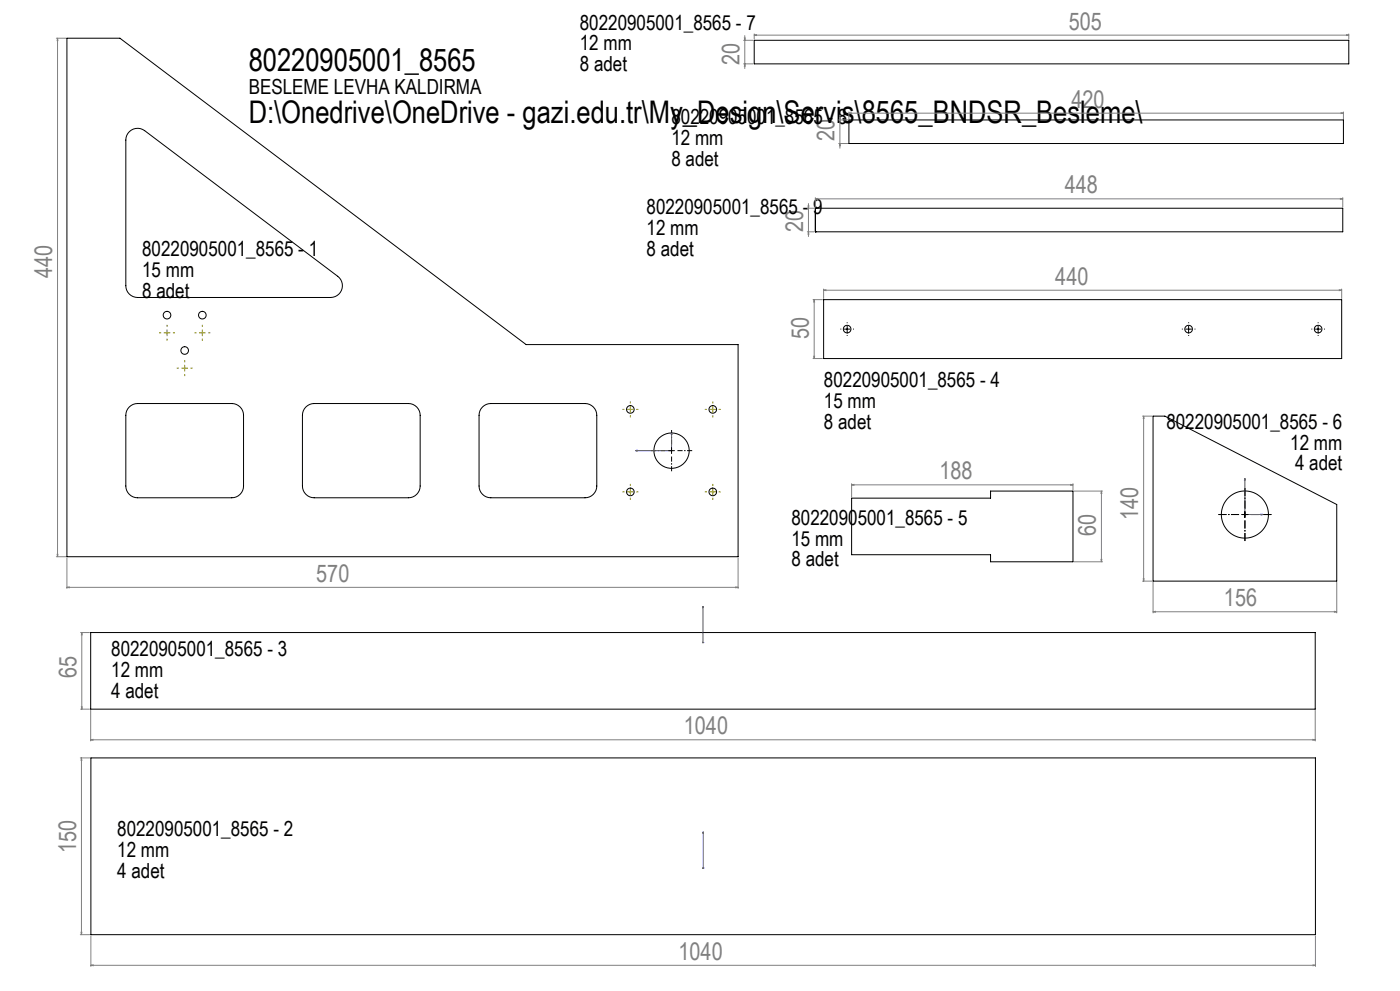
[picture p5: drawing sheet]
<svg xmlns="http://www.w3.org/2000/svg" width="1189mm" height="841mm" viewBox="0 0 1189 841" stroke-linecap="round" stroke-linejoin="round" font-family="sans-serif">
<g fill="none" stroke="#000" stroke-width=".85">
<path d="M57 32h45l345 260h180v180h-570zM641 34h505v20h-505zM110 112a10 10 0 0 1 13-1l164 123a10 10 0 0 1 3 12 10 10 0 0 1-9 6h-164a10 10 0 0 1-10-10v-123a10 10 0 0 1 3-7zM721 102h420v20h-420zM692 177h.1M692 177v20M692 177h448v20h-448M692 197h.1M699 254h440v50h-440zM717 279h5M719 277v5M1007 279h5"/>
<path d="M1009 277v5M1117 279h5M1119 277v5M110 345a10 10 0 0 1 7-3h80a10 10 0 0 1 10 10v60a10 10 0 0 1-10 10h-80a10 10 0 0 1-10-10v-60a10 10 0 0 1 3-7zM260 345a10 10 0 0 1 7-3h80a10 10 0 0 1 10 10v60a10 10 0 0 1-10 10h-80a10 10 0 0 1-10-10v-60a10 10 0 0 1 3-7zM410 345a10 10 0 0 1 7-3h80a10 10 0 0 1 10 10v60a10 10 0 0 1-10 10h-80a10 10 0 0 1-10-10v-60a10 10 0 0 1 3-7zM979 353h10l146 75v65h-156zM570 380v5M568 382h5M723 423h118v-6h70v60h-70v-6h-118zM1055 437h5M1057 434v5"/>
<path d="M77 537h1040v65h-1040zM77 643h1040v150h-1040z"/>
<circle cx="142" cy="267" r="3"/>
<circle cx="172" cy="267" r="3"/>
<circle cx="719" cy="279" r="3"/>
<circle cx="1009" cy="279" r="3"/>
<circle cx="1119" cy="279" r="3"/>
<circle cx="157" cy="297" r="3"/>
<circle cx="535" cy="347" r="3"/>
<circle cx="605" cy="347" r="3"/>
<circle cx="570" cy="382" r="15"/>
<circle cx="535" cy="417" r="3"/>
<circle cx="605" cy="417" r="3"/>
<circle cx="1057" cy="437" r="20"/>
</g>
<g fill="none" stroke="#00f" stroke-width=".85">
<path d="M570 367l1 2h-1zM570 367v15h-30M540 382h1v1zM1057 406l1 1h-1zM1057 406v31h16M1071 436l2 1h-2zM597 514v2v-2M597 514v31M597 545v1zM597 545h.1M597 706v1v-1M597 706v31"/>
<path d="M597 736v1zM597 737h.1"/>
</g>
<g fill="none" stroke="#808080" stroke-width=".85">
<path d="M48 32h8M49 32v2zM49 32v440M632 34h8M632 32h1v2zM633 30v28M641 30l2-1v1zM641 29v4M641 30h505M1144 29l2 1h-2zM1146 29v4M632 54h8"/>
<path d="M633 54v2h-1zM713 100h1l-1 2zM713 98v28M721 96h2zM721 95v6M721 96h420M1139 96h2h-2zM1141 95v6M712 102h8M712 122h8M713 122l1 2h-1zM686 177h5"/>
<path d="M686 175h1v2zM687 173v28M692 169l2-1v1zM692 168v8M692 169h448M1138 168l2 1h-2zM1140 168v8M686 197h5M687 197v2h-1zM690 254h8M691 254l1 2h-1zM691 254v50"/>
<path d="M699 246h2v1zM699 245v8M699 246h440M1137 246h2l-2 1zM1139 245v8M690 304h8M691 302h1l-1 2zM970 353h8M971 353l1 2h-1zM971 353v140M570 382h1M570 382l1 1"/>
<path d="M570 382v1M571 382l-1 1M723 411h2v1zM723 410v12M723 411h188M909 411h2l-2 1zM911 410v6M912 417h24M935 417l1 2h-1zM935 417v60M1057 437h1M1057 436l1 1"/>
<path d="M1057 436v1M1058 436l-1 1M48 472h8M49 470v2zM57 473v26M627 473v26M912 477h24M935 475h1l-1 2zM57 498h2v1zM57 498h570M625 498h2l-2 1zM970 493h8"/>
<path d="M971 491h1l-1 2zM979 494v26M1135 494v26M979 519h2v1zM979 519h156M1133 519h2l-2 1zM68 537h8M69 537l1 2h-1zM69 537v65M597 545h.1M597 545v1M69 600h1l-1 2z"/>
<path d="M68 602h8M77 603v26M1117 603v26M77 628l2-1v1zM77 628h1040M1115 627l2 1h-2zM68 643h8M69 643l1 2h-1zM69 643v150M597 737h1M597 736l1 1M597 736v1"/>
<path d="M598 736l-1 1M68 793h8M69 791h1l-1 2zM77 794v26M1117 794v26M77 819h2v1zM77 819h1040M1115 819h2l-2 1z"/>
</g>
<path d="M1052 437h-17M1057 432v-18M1062 437h18M1057 442v17" fill="none" stroke="#000" stroke-width=".85" stroke-dasharray="15.2 1.3 1.3 1.3" stroke-dashoffset="8.4" stroke-linecap="butt"/>
<path d="M570 377v-12M565 382h-12M570 387v13M575 382h13" fill="none" stroke="#000" stroke-width=".85" stroke-dasharray="15.2 1.3 1.3 1.3" stroke-dashoffset="10.9" stroke-linecap="butt"/>
<path d="M724 279h1M1014 279h1M1124 279h1M719 284v1M1009 284v1M1119 284v1" fill="none" stroke="#000" stroke-width=".85" stroke-dasharray="15.2 1.3 1.3 1.3" stroke-linecap="butt"/>
<g fill="none" stroke="#808000" stroke-width=".85" stroke-dasharray="15.2 1.3 1.3 1.3" stroke-linecap="butt">
<path d="M142 277v-1M172 277v-1M137 282h-2M142 287v2M147 282h2M167 282h-2M172 287v2M177 282h2M152 312h-2M157 317v2M157 307v-1M162 312h2"/>
<path d="M530 347h-1M535 352v2M535 342v-1M540 347h2M600 347h-1M605 352v2M605 342v-1M610 347h2M530 417h-1M535 412v-1M540 417h2M600 417h-1"/>
<path d="M605 412v-1M610 417h2M535 422v2M605 422v2"/>
</g>
<g fill="none" stroke="#808000" stroke-width=".85">
<path d="M142 280v5M172 280v5M139 282h5M169 282h5M154 312h5M157 310v5M533 347h5M535 345v5M603 347h5M605 345v5M533 417h5M535 415v5"/>
<path d="M603 417h5M605 415v5"/>
</g>
<g fill="#00f">
<path d="M570 367l1 2h-1zM540 382h1v1z"/>
<path d="M597 545v1zM597 514v2zM803 0h2zM789 0h1z"/>
<path d="M597 736v1zM597 706v1z"/>
<path d="M1071 436l2 1h-2zM1057 406l1 1h-1z"/>
</g>
<g fill="#808080">
<path d="M1115 819h2l-2 1zM77 819h2v1zM1137 246h2l-2 1zM699 246h2v1z"/>
<path d="M77 628l2-1v1zM1115 627l2 1h-2z"/>
<path d="M979 519h2v1zM1133 519h2l-2 1z"/>
<path d="M721 96h2zM1139 96h2h-2z"/>
<path d="M641 30l2-1v1zM1144 29l2 1h-2z"/>
<path d="M57 498h2v1zM625 498h2l-2 1z"/>
<path d="M909 411h2l-2 1zM723 411h2v1z"/>
<path d="M69 791h1l-1 2zM69 643l1 2h-1z"/>
<path d="M687 197v2h-1zM686 175h1v2z"/>
<path d="M935 475h1l-1 2zM935 417l1 2h-1z"/>
<path d="M69 537l1 2h-1zM69 600h1l-1 2zM691 254l1 2h-1zM691 302h1l-1 2zM971 353l1 2h-1zM971 491h1l-1 2z"/>
<path d="M49 32v2zM49 470v2zM632 32h1v2zM633 54v2h-1zM713 100h1l-1 2zM713 122l1 2h-1z"/>
<path d="M692 169l2-1v1zM1138 168l2 1h-2z"/>
</g>
<g font-size="26.5">
<text x="211" y="60">80220905001_8565</text>
<text x="211" y="104">D:\Onedrive\OneDrive - gazi.edu.tr\My_Design\Servis\8565_BNDSR_Besleme\</text>
</g>
<g font-size="20.6" fill="#808080">
<text x="908" y="25">505</text>
<text x="628" y="55" transform="rotate(-90 628 55)">20</text>
<text x="910" y="91">420</text>
<text x="709" y="120" transform="rotate(-90 709 120)">20</text>
<text x="904" y="164">448</text>
<text x="682" y="197" transform="rotate(-90 682 197)">20</text>
<text x="44" y="236" transform="rotate(-90 44 236)">440</text>
<text x="896" y="242">440</text>
<text x="687" y="288" transform="rotate(-90 687 288)">50</text>
<text x="798" y="407">188</text>
<text x="967" y="442" transform="rotate(-90 967 442)">140</text>
<text x="931" y="455" transform="rotate(-90 931 455)">60</text>
<text x="269" y="494">570</text>
<text x="1039" y="515">156</text>
<text x="65" y="576" transform="rotate(-90 65 576)">65</text>
<text x="581" y="623">1040</text>
<text x="65" y="724" transform="rotate(-90 65 724)">150</text>
<text x="576" y="815">1040</text>
</g>
<g font-size="17.6">
<text x="492" y="25">80220905001_8565 - 7</text>
<text x="492" y="43">12 mm</text>
<text x="492" y="60">8 adet</text>
<text x="211" y="80">BESLEME LEVHA KALDIRMA</text>
<text x="570" y="105">80220905001_8565 - 8</text>
<text x="570" y="123">12 mm</text>
<text x="570" y="141">8 adet</text>
<text x="549" y="182">80220905001_8565 - 9</text>
<text x="549" y="200">12 mm</text>
<text x="121" y="217">80220905001_8565 - 1</text>
<text x="549" y="217">8 adet</text>
<text x="121" y="235">15 mm</text>
<text x="121" y="252">8 adet</text>
<text x="700" y="329">80220905001_8565 - 4</text>
<text x="700" y="346">15 mm</text>
<text x="700" y="364">8 adet</text>
<text x="991" y="364">80220905001_8565 - 6</text>
<text x="1096" y="381">12 mm</text>
<text x="1100" y="399">4 adet</text>
<text x="672" y="445">80220905001_8565 - 5</text>
<text x="672" y="463">15 mm</text>
<text x="672" y="481">8 adet</text>
<text x="94" y="557">80220905001_8565 - 3</text>
<text x="94" y="575">12 mm</text>
<text x="94" y="592">4 adet</text>
<text x="100" y="710">80220905001_8565 - 2</text>
<text x="100" y="728">12 mm</text>
<text x="100" y="745">4 adet</text>
</g>
</svg>
